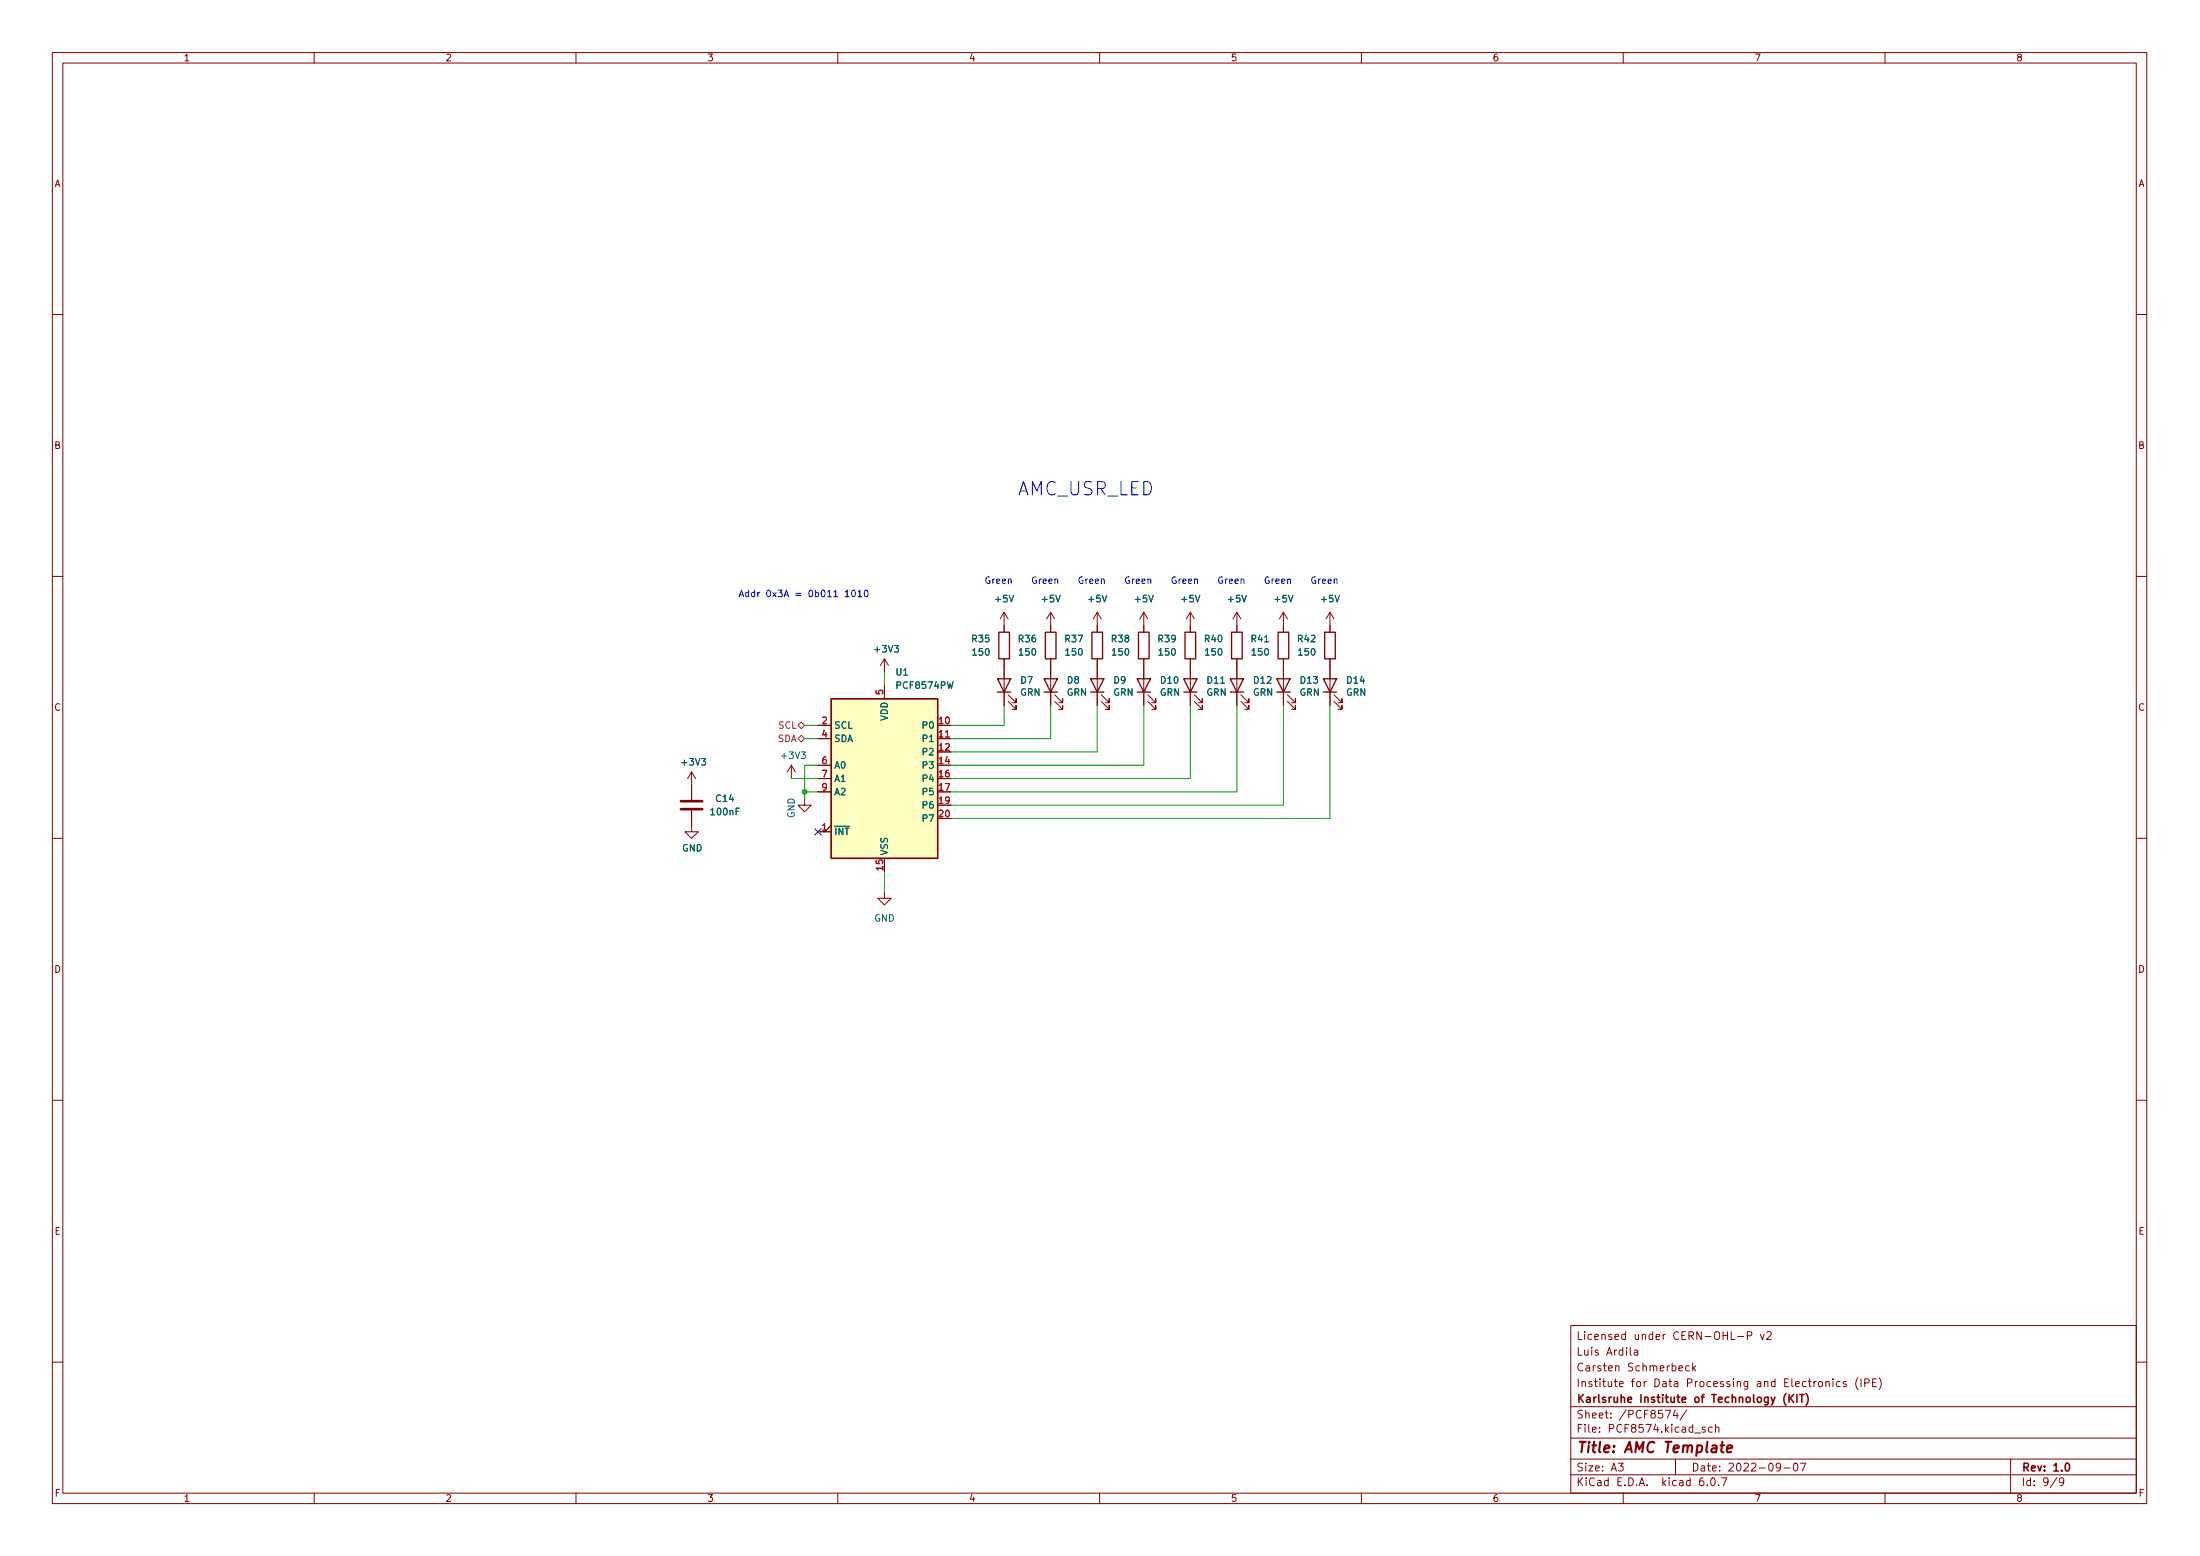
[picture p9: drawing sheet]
<svg xmlns="http://www.w3.org/2000/svg" width="420mm" height="297mm" viewBox="0 0 420 297" stroke-linecap="round" stroke-linejoin="round" font-family="sans-serif">
<g fill="none" stroke="#840000" stroke-width=".19">
<path d="M10 10h400v277h-400zM12 12h396v273h-396zM60 10v2M110 10v2M160 10v2M210 10v2M260 10v2M310 10v2M360 10v2M10 60h2M408 60h2M10 110h2"/>
<path d="M191.8 116.9l-.8 1.2M191.8 116.9v3.8M191.8 116.9l.7 1.2M200.7 116.9l-.8 1.2M200.7 116.9v3.8M200.7 116.9l.7 1.2M209.5 116.9v3.8M209.5 116.9l-.7 1.2M209.5 116.9l.8 1.2M218.4 116.9v3.8M218.4 116.9l-.7 1.2M218.4 116.9l.8 1.2"/>
<path d="M227.3 116.9l-.7 1.2M227.3 116.9v3.8M227.3 116.9l.8 1.2M236.2 116.9l-.7 1.2M236.2 116.9v3.8M236.2 116.9l.8 1.2M245.1 116.9l-.8 1.2M245.1 116.9v3.8M245.1 116.9l.8 1.2M254 116.9l-.8 1.2M254 116.9v3.8M254 116.9l.8 1.2"/>
<path d="M408 110h2M156.2 138.5h2.5M168.9 125.8l-.8 1.2M168.9 125.8v2.5M168.9 130.8v2.6M168.9 125.8l.8 1.2M191.8 125.8v8.9M192.5 133.9l1.6 1.5v-.7v.7h-.8M192.5 132.6l1.6 1.5v-.7v.7h-.8M200.7 125.8v8.9M201.4 133.9l1.5 1.5v-.7v.7h-.7M201.4 132.6l1.5 1.5v-.7v.7h-.7"/>
<path d="M209.5 125.8v8.9M210.3 133.9l1.5 1.5v-.7v.7h-.7M210.3 132.6l1.5 1.5v-.7v.7h-.7M218.4 125.8v8.9M219.2 133.9l1.5 1.5v-.7v.7h-.7M219.2 132.6l1.5 1.5v-.7v.7h-.7M227.3 125.8v8.9M228.1 133.9l1.5 1.5v-.7v.7h-.7M228.1 132.6l1.5 1.5v-.7v.7h-.7M236.2 125.8v8.9M237 133.9l1.5 1.5v-.7v.7h-.8M237 132.6l1.5 1.5v-.7v.7h-.8"/>
<path d="M245.1 125.8v8.9M245.9 133.9l1.5 1.5v-.7v.7h-.8M245.9 132.6l1.5 1.5v-.7v.7h-.8M254 125.8v8.9M254.8 133.9l1.5 1.5v-.7v.7h-.8M254.8 132.6l1.5 1.5v-.7v.7h-.8M132.1 154.7v4.1h1.2l-1.2 1.3-1.3-1.3h1.3M132.1 147.4l-.8 1.2M132.1 147.4v5.3M132.1 147.4l.7 1.2M151.1 146.1l-.7 1.3M151.1 146.1v2.5"/>
<path d="M151.1 146.1l.8 1.3M153.7 152.4v1.3h1.2l-1.2 1.3-1.3-1.3h1.3M156.2 158.8h2.5M156.2 141h2.5M156.2 146.1h2.5M156.2 148.6h2.5M156.2 151.2h2.5M158.7 157.5l-1.2 1.3M179.1 141h2.5M10 160h2M168.9 170.2v1.3h1.3l-1.3 1.3-1.3-1.3h1.3M408 160h2"/>
<path d="M10 210h2M408 210h2M300 253h108v32h-108zM311.4 257.2v1.3l.2 .2M312.1 257.8h.6l.1 .9M312.8 258.1h-.5a.29 .29 0 0 0-.2 .3 .29 .29 0 0 0 .2 .3l.5-.1M331.9 255.1h1.1M333.7 255l.7-.1 .2-.2-.1-.3-.2-.2h-.6v1.5M336.2 254.7l.4 1 .3-1M337.4 254.4l.6-.2 .2 .2 .1 .2-.9 1.1h.9M10 260h2M300 278.5h108"/>
<path d="M300 274.5h108M300 268.5h108M309.1 279.3h.9l-.5 .6 .4 .1v.7l-.2 .1-.6-.1M318.1 269.2h1l-.7 1.5M319.9 269.1l-.3 1.1h.9M320 278.5v3M320.3 269.7v1M320.6 261.2l.8-.1-.1-.3-.4-.1-.3 .2 .1 .7h.6M322.1 269.1l-1.2 2M322.6 260.8l-.4-.1-.3 .3 .2 .6h.5M323.3 260.2v1.5M323.4 261.1l.4 .6"/>
<path d="M323.8 260.7l-.5 .6M325.6 272.5l-.3-.1-.2 .2v.2l.5 .2v.3h-.5M327 272.5l-.4-.1-.3 .3 .1 .6h.6M327.6 272.6l.3-.2 .3 .1 .1 .9M327.6 271.9v1.5M340.1 280l-.3 .2h-.3l-.3-.2 .2-.6 .4-.1 .2 .2a.99 .99 0 0 1-.4 1.3h-.2M342.7 279.4l.2-.1a.8 .8 0 0 1 .5 .8 .8 .8 0 0 1-.5 .7 1 1 0 0 1-.2-1.4zM343.8 279.3h1.1l-.7 1.5M347.4 263.8l.4-.1 .3 .3v.4l-.3 .3-.4-.1-.1-.2zM348.7 263.9l.2-.2 .4 .1 .1 .9M348.7 263.7v1M350.1 263.2v.2"/>
<path d="M350.1 263.7v1M351.4 263.8l-.4-.1-.3 .3 .2 .6h.5M352.6 263.8l-.4-.1-.2 .2 .1 .2 .5 .2v.3h-.6M354.9 263a1.72 1.72 0 0 0 0 2.3M355.4 263.2v1.5M356.1 264l.7-.1 .2-.2-.1-.3-.2-.2h-.6v1.5M357.6 263.9h.5M358.4 263.2h-.8v1.5h.8M358.9 263a1.72 1.72 0 0 1 0 2.3M384 278.5v6.5M408 260h2M60 285v2"/>
<path d="M110 285v2M160 285v2M210 285v2M260 285v2M300 281.5h108M310 285v2M325.3 282.1a.59 .59 0 0 0-.7 .7v.5l.1 .2 .4 .1 .3-.1v-.5l-.1-.2-.4-.1-.3 .3M326.1 283.5v.1M326.8 282.3l.3-.2a.8 .8 0 0 1 .5 .8 .8 .8 0 0 1-.5 .7l-.3-.1-.1-.5zM328.2 283.5v.1M328.8 282.1h1l-.7 1.5M340.7 280.2h1.2"/>
<path d="M360 285v2M392.9 282l-1.3 2M394.1 282.8l-.3 .2h-.2l-.3-.2 .1-.6 .4-.1 .3 .2a.99 .99 0 0 1-.4 1.3h-.3"/>
</g>
<path d="M341.1 266a1.73 1.73 0 0 0 0 2.3M341.7 266.2v1.5M341.9 266.9l.6 .8M342.5 266.2l-.8 .9M343.2 266.2v1.5M343.7 266.2h.8M344.1 266.2v1.5M344.9 266a1.73 1.73 0 0 1 0 2.3M394.6 279.4l.2-.1a.8 .8 0 0 1 .5 .8 .8 .8 0 0 1-.5 .7 1 1 0 0 1-.2-1.4z" fill="none" stroke="#840000" stroke-width=".3"/>
<path d="M328.6 275.9h.7M328.9 275.2l-.2 1.8 .1 .1 .4 .1M329.8 276.6l1-.2-.1-.4-.5-.1-.3 .3-.1 .9h.8" fill="none" stroke="#840000" stroke-width=".4"/>
<g fill="none" stroke="#840000" stroke-width=".25">
<path d="M158.7 133.4h20.4v30.5h-20.4zM190.5 129.6h2.5l-1.2 2.5zM190.5 132.1h2.5M190.8 120.7h2v5.1h-2zM199.4 129.6h2.5l-1.2 2.5zM199.4 132.1h2.5M199.6 120.7h2.1v5.1h-2.1zM208.3 129.6h2.5l-1.3 2.5zM208.3 132.1h2.5M208.5 120.7h2.1v5.1h-2.1zM217.2 129.6h2.5l-1.3 2.5zM217.2 132.1h2.5"/>
<path d="M217.4 120.7h2.1v5.1h-2.1zM226.1 129.6h2.5l-1.3 2.5zM226.1 132.1h2.5M226.3 120.7h2v5.1h-2zM234.9 129.6h2.6l-1.3 2.5zM234.9 132.1h2.6M235.2 120.7h2v5.1h-2zM243.8 129.6h2.6l-1.3 2.5zM243.8 132.1h2.6M244.1 120.7h2v5.1h-2zM252.7 129.6h2.6l-1.3 2.5zM252.7 132.1h2.6"/>
<path d="M253 120.7h2v5.1h-2z"/>
</g>
<path d="M158.7 133.4h20.4v30.5h-20.4z" fill="#ffffc2" stroke="#ffffc2" stroke-width=".19"/>
<path d="M130 154.5h4.1M130 152.9h4.1" fill="none" stroke="#840000" stroke-width=".51"/>
<path d="M152.4 138.5l.6-.7 .7 .7-.7 .6zM152.4 141l.6-.6 .7 .6-.7 .6z" fill="none" stroke="#725600" stroke-width=".19"/>
<path d="M161.4 113l.4-.3v1.2M161.4 113.9h.8M162.8 112.8l.1-.1a.68 .68 0 0 1 .5 .6 .68 .68 0 0 1-.5 .6l-.3-.5zM163.8 113l.4-.3v1.2M163.8 113.9h.8M165.2 112.8l.2-.1a.68 .68 0 0 1 .4 .6 .68 .68 0 0 1-.4 .6l-.3-.5z" fill="none" stroke="#0000c2" stroke-width=".19"/>
<g fill="none" stroke="#009600" stroke-width=".19">
<path d="M153.7 138.5h2.5M168.9 128.3v2.5M191.8 134.7v3.8h-10.2M200.7 134.7v6.3h-19.1M209.5 134.7v8.8h-27.9M218.4 134.7v11.4h-36.8M227.3 134.7v13.9h-45.7M236.2 134.7v16.5h-54.6M245.1 134.7v19h-63.5M254 134.7v21.5h-72.4M151.1 148.6h5.1M153.7 151.2h2.5"/>
<path d="M153.7 141h2.5M156.2 146.1h-2.5v6.3M168.9 166.4v3.8"/>
</g>
<path d="M155.6 158.2l1.2 1.2M156.8 158.2l-1.2 1.2" fill="none" stroke="#000084" stroke-width=".19"/>
<circle cx="153.7" cy="151.2" r=".46" fill="#009600" stroke="#009600" stroke-width=".19"/>
<text font-size="3.5" fill="#0000c2" x="194.3" y="94.6">AMC_USR_LED</text>
<text font-size="2.8" fill="#840000" x="301" y="277.3">Title: AMC Template</text>
<g font-size="2.1" fill="#840000">
<text x="301" y="255.8">Licensed under CERN-OHL-P v2</text>
<text x="301" y="261.8">Carsten Schmerbeck</text>
<text x="301" y="258.8">Luis Ardila</text>
<text x="301" y="267.8">Karlsruhe Institute of Technology (KIT)</text>
<text x="301" y="264.8">Institute for Data Processing and Electronics (IPE)</text>
<text x="301" y="273.5">File: PCF8574.kicad_sch</text>
<text x="301" y="270.8">Sheet: /PCF8574/</text>
<text x="301" y="280.9">Size: A3</text>
<text x="323" y="280.9">Date: 2022-09-07</text>
<text x="386" y="280.9">Rev: 1.0</text>
<text x="301" y="283.7">KiCad E.D.A. kicad 6.0.7</text>
<text x="386" y="283.7">Id: 9/9</text>
</g>
<g font-size="1.8" fill="#840000">
<text x="35" y="11.7">1</text>
<text x="85" y="11.7">2</text>
<text x="135" y="11.7">3</text>
<text x="185" y="11.7">4</text>
<text x="235" y="11.7">5</text>
<text x="285" y="11.7">6</text>
<text x="335" y="11.7">7</text>
<text x="385" y="11.7">8</text>
<text x="10.3" y="35.7">A</text>
<text x="408.3" y="35.7">A</text>
<text x="10.3" y="85.7">B</text>
<text x="408.3" y="85.7">B</text>
<text x="10.3" y="135.7">C</text>
<text x="408.3" y="135.7">C</text>
<text x="10.3" y="185.7">D</text>
<text x="408.3" y="185.7">D</text>
<text x="10.4" y="235.7">E</text>
<text x="408.4" y="235.7">E</text>
<text x="10.4" y="285.7">F</text>
<text x="35" y="286.7">1</text>
<text x="85" y="286.7">2</text>
<text x="135" y="286.7">3</text>
<text x="185" y="286.7">4</text>
<text x="235" y="286.7">5</text>
<text x="285" y="286.7">6</text>
<text x="335" y="286.7">7</text>
<text x="385" y="286.7">8</text>
<text x="408.4" y="285.7">F</text>
</g>
<g font-size="1.8" fill="#0000c2">
<text x="141" y="114">Addr 0x3A = 0b011 1010</text>
<text x="188" y="111.4">Green</text>
<text x="196.8" y="111.4">Green</text>
<text x="205.7" y="111.4">Green</text>
<text x="214.6" y="111.4">Green</text>
<text x="223.5" y="111.4">Green</text>
<text x="232.4" y="111.4">Green</text>
<text x="241.3" y="111.4">Green</text>
<text x="250.2" y="111.4">Green</text>
</g>
<g font-size="1.8" fill="#006464">
<text x="190.2" y="115">+5V</text>
<text x="199.1" y="115">+5V</text>
<text x="208" y="115">+5V</text>
<text x="216.8" y="115">+5V</text>
<text x="225.7" y="115">+5V</text>
<text x="234.6" y="115">+5V</text>
<text x="243.5" y="115">+5V</text>
<text x="252.4" y="115">+5V</text>
<text x="167.2" y="124.5">+3V3</text>
<text x="185.7" y="122.6">R35</text>
<text x="185.9" y="125.1">150</text>
<text x="194.6" y="122.6">R36</text>
<text x="194.8" y="125.1">150</text>
<text x="203.5" y="122.6">R37</text>
<text x="203.6" y="125.1">150</text>
<text x="212.4" y="122.6">R38</text>
<text x="212.5" y="125.1">150</text>
<text x="221.2" y="122.6">R39</text>
<text x="221.4" y="125.1">150</text>
<text x="230.1" y="122.6">R40</text>
<text x="230.3" y="125.1">150</text>
<text x="239" y="122.6">R41</text>
<text x="239.2" y="125.1">150</text>
<text x="247.9" y="122.6">R42</text>
<text x="248.1" y="125.1">150</text>
<text x="171.1" y="128.9">U1</text>
<text x="171.4" y="131.5">PCF8574PW</text>
<text x="195" y="130.5">D7</text>
<text x="203.8" y="130.5">D8</text>
<text x="212.7" y="130.5">D9</text>
<text x="221.7" y="130.5">D10</text>
<text x="230.6" y="130.5">D11</text>
<text x="239.5" y="130.5">D12</text>
<text x="248.4" y="130.5">D13</text>
<text x="257.3" y="130.5">D14</text>
<text x="169.5" y="137.6" transform="rotate(-90 169.5 137.6)">VDD</text>
<text x="194.8" y="132.8">GRN</text>
<text x="203.7" y="132.8">GRN</text>
<text x="212.6" y="132.8">GRN</text>
<text x="221.5" y="132.8">GRN</text>
<text x="230.4" y="132.8">GRN</text>
<text x="239.3" y="132.8">GRN</text>
<text x="248.2" y="132.8">GRN</text>
<text x="257" y="132.8">GRN</text>
<text x="159.3" y="139.1">SCL</text>
<text x="159.3" y="141.6">SDA</text>
<text x="176.4" y="139.1">P0</text>
<text x="176.4" y="141.6">P1</text>
<text x="130.4" y="146.1">+3V3</text>
<text x="149.4" y="144.9">+3V3</text>
<text x="159.3" y="146.7">A0</text>
<text x="159.3" y="149.3">A1</text>
<text x="176.4" y="144.2">P2</text>
<text x="176.4" y="146.7">P3</text>
<text x="176.4" y="149.3">P4</text>
<text x="135.9" y="155.6">100nF</text>
<text x="136.8" y="153.1">C14</text>
<text x="159.3" y="151.8">A2</text>
<text x="176.4" y="151.8">P5</text>
<text x="176.4" y="154.3">P6</text>
<text x="151.8" y="156.2" transform="rotate(-90 151.8 156.2)">GND</text>
<text x="159.3" y="159.4">~{INT}</text>
<text x="176.4" y="156.9">P7</text>
<text x="130.2" y="162.5">GND</text>
<text x="169.5" y="163.4" transform="rotate(-90 169.5 163.4)">VSS</text>
<text x="166.9" y="175.9">GND</text>
</g>
<g font-size="1.8" fill="#a90000">
<text x="168.7" y="132.6" transform="rotate(-90 168.7 132.6)">5</text>
<text x="157" y="138.2">2</text>
<text x="157" y="140.8">4</text>
<text x="179.4" y="138.2">10</text>
<text x="179.4" y="140.8">11</text>
<text x="179.4" y="143.3">12</text>
<text x="157" y="145.8">6</text>
<text x="157" y="148.4">7</text>
<text x="179.4" y="145.8">14</text>
<text x="179.4" y="148.4">16</text>
<text x="157" y="150.9">9</text>
<text x="179.4" y="150.9">17</text>
<text x="179.4" y="153.5">19</text>
<text x="179.4" y="156">20</text>
<text x="157" y="158.5">1</text>
<text x="168.7" y="166.1" transform="rotate(-90 168.7 166.1)">15</text>
</g>
<g font-size="1.8" fill="#725600">
<text x="148.5" y="141.6">SDA</text>
<text x="148.7" y="139.1">SCL</text>
</g>
</svg>
